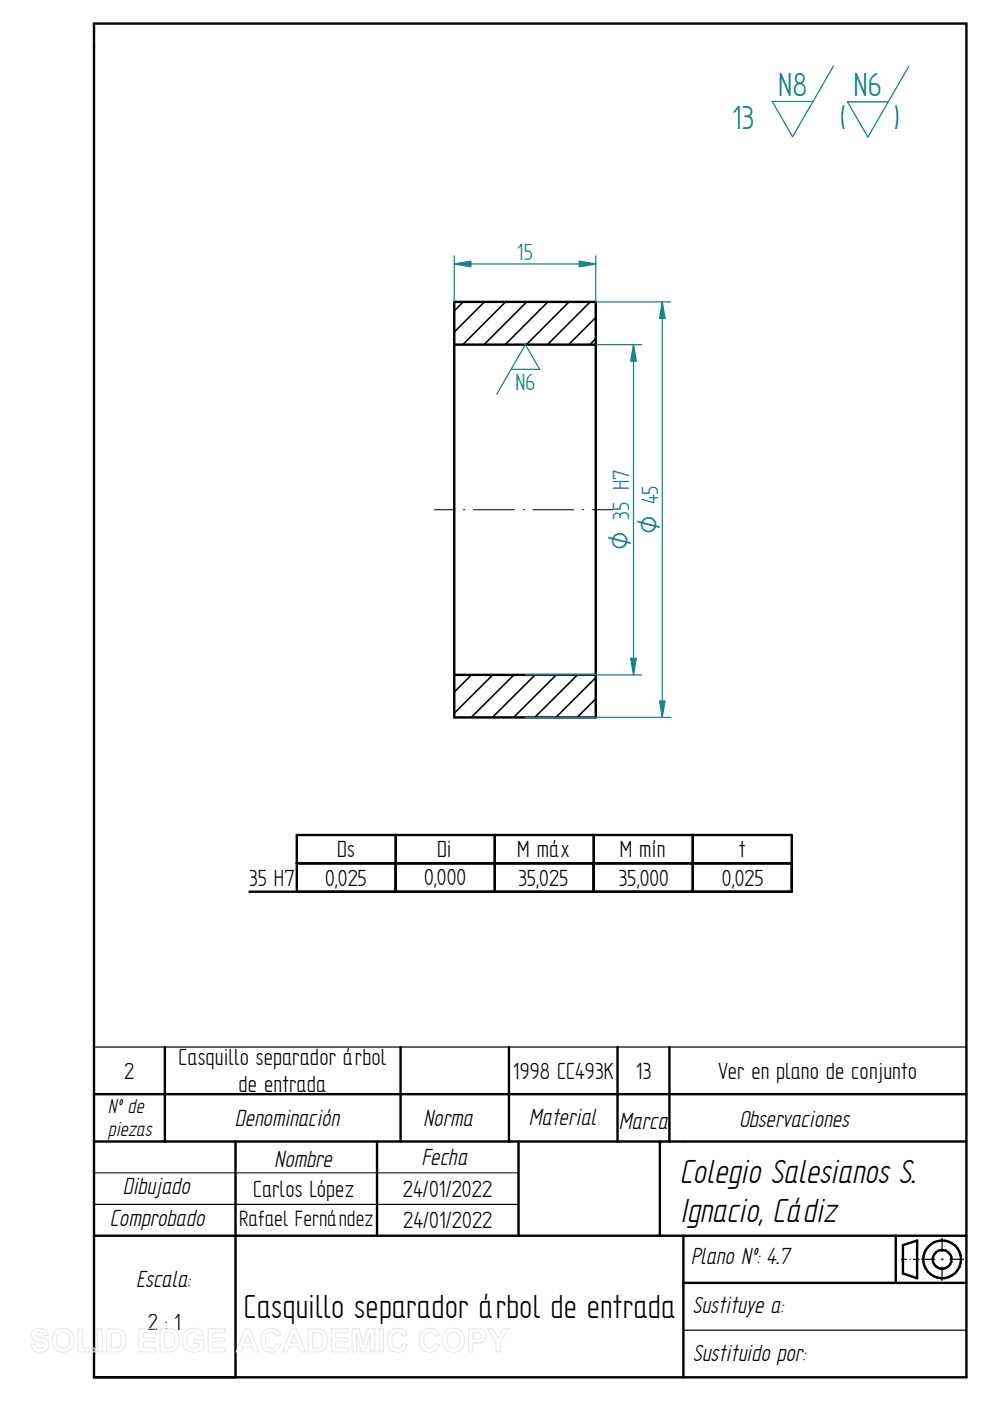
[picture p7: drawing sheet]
<svg xmlns="http://www.w3.org/2000/svg" width="210mm" height="297mm" viewBox="0 0 210 297" stroke-linecap="round" stroke-linejoin="round" font-family="sans-serif">
<g fill="none" stroke="#000" stroke-width=".51">
<path d="M19.9 5h185.1v287h-185.1zM96.4 64h30v88.1h-30zM96.4 73.1h30M96.4 143.1h30M19.9 232h185.1M35 222v20M85 222v20M107.9 222v20M131 222v20M142 222v20M19.9 242h185.1M50 242v50"/>
<path d="M80 242v20M110 242v20M140 242v20M19.9 262h185.1M144.9 262v30M144.9 272h60.1M190 262v10M191.5 264l3-1v8l-3-1z"/>
<circle cx="199.8" cy="267" r="4"/>
<circle cx="199.9" cy="267" r="1.99"/>
</g>
<path d="M19.9 222h185.1M19.9 255.4h90.1M191.2 267h1.1M193 267h.1M193.7 267h1.2M195.5 267h2.8M199.8 267h.2M199.8 262.5v2.9M199.8 266.9v.2M199.8 268.6v2.9M201.5 267h2.9M144.9 282h60.1" fill="none" stroke="#000" stroke-width=".25"/>
<path d="M92.2 108.1h4.3M98.3 108.1h.3M100.4 108.1h8.7M110.9 108.1h.3M113 108.1h8.7M123.5 108.1h.3M125.6 108.1h4.4M19.9 248.7h90.1" fill="none" stroke="#000" stroke-width=".21"/>
<g fill="none" stroke="#000" stroke-width=".34">
<path d="M98.3 64l-1.9 1.9M102.7 64l-6.3 6.4M107.2 64l-9 9.1M111.7 64l-9 9.1M116.2 64l-9.1 9.1M120.7 64l-9.1 9.1M125.2 64l-9.1 9.1M126.4 67.3l-5.8 5.8M126.4 71.8l-1.3 1.3M100 143.1l-3.6 3.6M104.5 143.1l-8.1 8.1M109 143.1l-9.1 9"/>
<path d="M113.5 143.1l-9.1 9M118 143.1l-9.1 9M122.5 143.1l-9.1 9M126.4 143.7l-8.5 8.4M126.4 148.2l-4 3.9"/>
</g>
<path d="M126.4 64h15.8M140.5 64l.6 3.5h-1.2zM111.4 152.1h30.8" fill="none" stroke="#008080" stroke-width=".25"/>
<path d="M140.5 64l.6 3.5h-1.2z" fill="#008080"/>
<path d="M139.9 148.6h1.2l-.6 3.5z" fill="none" stroke="#008080" stroke-width=".25"/>
<path d="M139.9 148.6h1.2l-.6 3.5z" fill="#008080"/>
<path d="M126.4 73.1h9.7M134.4 73.1l.6 3.5h-1.2zM140.5 64v88.1M111.4 143.1h24.7" fill="none" stroke="#008080" stroke-width=".25"/>
<path d="M134.4 73.1l.6 3.5h-1.2z" fill="#008080"/>
<path d="M133.8 139.6h1.2l-.6 3.5z" fill="none" stroke="#008080" stroke-width=".25"/>
<path d="M133.8 139.6h1.2l-.6 3.5z" fill="#008080"/>
<path d="M96.4 54.2v9.8M96.4 56l3.5-.6v1.2zM126.4 54.2v9.8M134.4 73.1v70" fill="none" stroke="#008080" stroke-width=".25"/>
<path d="M96.4 56l3.5-.6v1.2z" fill="#008080"/>
<path d="M122.9 55.4l3.5 .6-3.5 .6z" fill="none" stroke="#008080" stroke-width=".25"/>
<path d="M122.9 55.4l3.5 .6-3.5 .6z" fill="#008080"/>
<path d="M176.8 14l-8.7 15-4.3-7.5h8.7M192.7 14.1l-8.6 15-4.4-7.5h8.7M96.4 56h30M108.4 78.3h6.1l-3.1-5.2-6 10.5" fill="none" stroke="#008080" stroke-width=".25"/>
<path d="M83.9 177v12.1M104.9 177v12.1M125.9 177v12.1M146.9 177v12.1M52.9 189.1h115v-12.1h-105v12.1M62.9 183h105" fill="none" stroke="#000" stroke-width=".51"/>
<g fill="none" stroke="#e6e6e6" stroke-width=".21">
<path d="M7 282.1a2.33 2.33 0 0 1 2.9 .2l.3 .9h-.9a.91 .91 0 0 0-.7-.7 .91 .91 0 0 0-1 .5l.1 .3 .5 .2a2.12 2.12 0 0 1 2.2 1.4 1.76 1.76 0 0 1-2.4 1.8l-.7-.2-.6-.7-.2-.8 .9-.1a1.05 1.05 0 0 0 .9 1 1.05 1.05 0 0 0 1.1-.7 1.7 1.7 0 0 0-1.6-.8 1.39 1.39 0 0 1-.8-2.3zM11.7 282.3a2.47 2.47 0 0 1 3.1-.2 2.47 2.47 0 0 1 .8 3 2.4 2.4 0 0 1-3 1.5 2.4 2.4 0 0 1-1.5-3.1zM12.4 282.9a1.39 1.39 0 0 1 1.7-.3 1.39 1.39 0 0 1 .7 1.5 1.41 1.41 0 0 1-1.4 1.8 1.41 1.41 0 0 1-1.4-1.8l.1-.7zM16.6 281.8h.9v4h2.5v.8h-3.4zM20.7 281.7h.9v4.9h-.9zM22.6 281.7h1.8a2.2 2.2 0 0 1 2.3 2.8 2.05 2.05 0 0 1-2.3 2.1h-1.8zM23.6 282.6a1.8 1.8 0 0 1 1.9 .5 2.03 2.03 0 0 1-.4 2.6l-1.5 .1zM29.4 281.7h3.6v.9h-2.6v1h2.5v.9h-2.5v1.3h2.7v.8h-3.7zM34 281.7h1.7a2.2 2.2 0 0 1 2.3 2.8 2.05 2.05 0 0 1-2.2 2.1h-1.8zM34.9 282.6a1.8 1.8 0 0 1 2 .5 2.03 2.03 0 0 1-.5 2.6l-1.5 .1zM39.3 282.3a2.56 2.56 0 0 1 3.6 .2l.3 .6-1 .2a1.36 1.36 0 0 0-1.6-.7 1.36 1.36 0 0 0-1 1.5 1.55 1.55 0 0 0 .8 1.6 1.55 1.55 0 0 0 1.8-.2v-.6h-1.1v-.9h2.1v2a2.7 2.7 0 0 1-4.5-1.2 2.79 2.79 0 0 1 .6-2.5zM44.2 281.7h3.6v.9h-2.7v1h2.5v.9h-2.5v1.3h2.7v.8h-3.6z"/>
<path d="M52 281.7h1l2 4.9h-1.1l-.4-1.1h-2l-.4 1.1h-1zM52.5 282.9l.7 1.8h-1.4zM55.9 282.3a2.15 2.15 0 0 1 3.6 .8l-.9 .2a1.24 1.24 0 0 0-1.6-.7 1.24 1.24 0 0 0-.7 1.5 1.25 1.25 0 0 0 .5 1.6 1.25 1.25 0 0 0 1.6-.3l.2-.6 1 .3a2.19 2.19 0 0 1-2.6 1.6 2.19 2.19 0 0 1-1.7-2.5l.1-.9zM61.8 281.7h1l2 4.9h-1l-.5-1.1h-2l-.4 1.1h-1zM62.3 282.9l.7 1.8h-1.4zM65.3 281.7h1.8a2.2 2.2 0 0 1 2.3 2.8 2.05 2.05 0 0 1-2.3 2.1h-1.8zM66.3 282.6a1.8 1.8 0 0 1 1.9 .5 2.03 2.03 0 0 1-.4 2.6l-1.5 .1zM70.2 281.7h3.6v.9h-2.6v1h2.5v.9h-2.5v1.3h2.7v.8h-3.7zM74.7 281.7h1.5l.8 3.4 .9-3.4h1.6v4.9h-1v-3.9l-1 3.9h-.9l-1-3.9v3.9h-.9zM80.4 281.7h1v4.9h-1zM82.7 282.3a2.15 2.15 0 0 1 3.7 .8l-1 .2a1.24 1.24 0 0 0-1.6-.7 1.24 1.24 0 0 0-.7 1.5 1.25 1.25 0 0 0 .5 1.6 1.25 1.25 0 0 0 1.6-.3l.3-.6 .9 .3a2.19 2.19 0 0 1-2.6 1.6 2.19 2.19 0 0 1-1.7-2.5l.1-.9zM89.5 282.3a2.15 2.15 0 0 1 3.7 .8l-1 .2a1.24 1.24 0 0 0-1.5-.7 1.24 1.24 0 0 0-.8 1.5 1.25 1.25 0 0 0 .5 1.6 1.25 1.25 0 0 0 1.6-.3l.3-.6 .9 .3a2.19 2.19 0 0 1-2.5 1.6 2.19 2.19 0 0 1-1.8-2.5l.1-.9z"/>
<path d="M94.5 282.3a2.47 2.47 0 0 1 3.1-.2 2.47 2.47 0 0 1 .8 3 2.4 2.4 0 0 1-3 1.5 2.4 2.4 0 0 1-1.5-3.1zM95.2 282.9a1.39 1.39 0 0 1 1.7-.3 1.39 1.39 0 0 1 .7 1.5 1.41 1.41 0 0 1-1.4 1.8 1.41 1.41 0 0 1-1.4-1.8l.1-.7zM99.4 281.7h1.5a1.58 1.58 0 0 1 2 .8 1.58 1.58 0 0 1-.6 2.1l-.8 .1-1.2 .1v1.8h-.9zM100.3 282.6h.5a.87 .87 0 0 1 1.3 .8l-.5 .4-1.3 .1zM103.3 281.7h1.2l1.2 2 1.1-2h1.1l-1.8 2.9v2h-.9v-2z"/>
</g>
<g font-size="8" fill="#008080">
<text x="165" y="20.3">N8</text>
<text x="181" y="20.4">N6</text>
<text x="155.3" y="27.4">13</text>
<text x="178.1" y="27.4">(</text>
<text x="189.6" y="27.4">)</text>
</g>
<g font-size="8">
<text x="144.2" y="250.8">Colegio Salesianos S.</text>
<text x="144.2" y="259">Ignacio, Cádiz</text>
<text x="51.7" y="279.5">Casquillo separador árbol de entrada</text>
</g>
<g font-size="5.7">
<text x="85.5" y="253.7">24/01/2022</text>
<text x="85.5" y="260.4">24/01/2022</text>
</g>
<g font-size="5.6" fill="#008080">
<text x="109.6" y="55.1">15</text>
<text x="109.3" y="82.7">N6</text>
</g>
<g font-size="5.6">
<text x="71.5" y="181.8">Ds</text>
<text x="92.7" y="181.8">Di</text>
<text x="109.7" y="181.7">M máx</text>
<text x="131.4" y="181.8">M mín</text>
<text x="156.7" y="181.7">t</text>
<text x="52.8" y="187.7">35 H7</text>
<text x="69" y="187.8">0,025</text>
<text x="90" y="187.7">0,000</text>
<text x="109.9" y="187.8">35,025</text>
<text x="131.2" y="187.8">35,000</text>
<text x="153.1" y="187.8">0,025</text>
<text x="37.9" y="225.7">Casquillo separador árbol</text>
<text x="26.3" y="228.7">2</text>
<text x="50.6" y="231.5">de entrada</text>
<text x="108.8" y="228.7">1998 CC493K</text>
<text x="134.9" y="228.7">13</text>
<text x="152.4" y="228.7">Ver en plano de conjunto</text>
<text x="49.8" y="238.7">Denominación</text>
<text x="89.7" y="238.7">Norma</text>
<text x="112.1" y="238.5">Material</text>
<text x="131.2" y="239.4">Marca</text>
<text x="156.8" y="239">Observaciones</text>
<text x="58.2" y="247.4">Nombre</text>
<text x="89.4" y="247">Fecha</text>
<text x="26.1" y="253.1">Dibujado</text>
<text x="53.7" y="253.7">Carlos López</text>
<text x="23.3" y="260">Comprobado</text>
<text x="146.5" y="267.9">Plano Nº: 4.7</text>
<text x="28.9" y="272.9">Escala:</text>
<text x="146.9" y="278.5">Sustituye a:</text>
<text x="31.4" y="282">2 : 1</text>
<text x="147" y="288.5">Sustituido por:</text>
</g>
<g font-size="5.4" fill="#008080">
<text x="139.6" y="113.3" transform="rotate(-90 139.6 113.3)">O 45</text>
<text x="133.5" y="116.6" transform="rotate(-90 133.5 116.6)">O 35 H7</text>
</g>
<text font-size="5.3" x="50.8" y="260">Rafael Fernández</text>
<g font-size="4.8">
<text x="22.9" y="235.9">Nº de</text>
<text x="22.9" y="240.8">piezas</text>
</g>
</svg>
